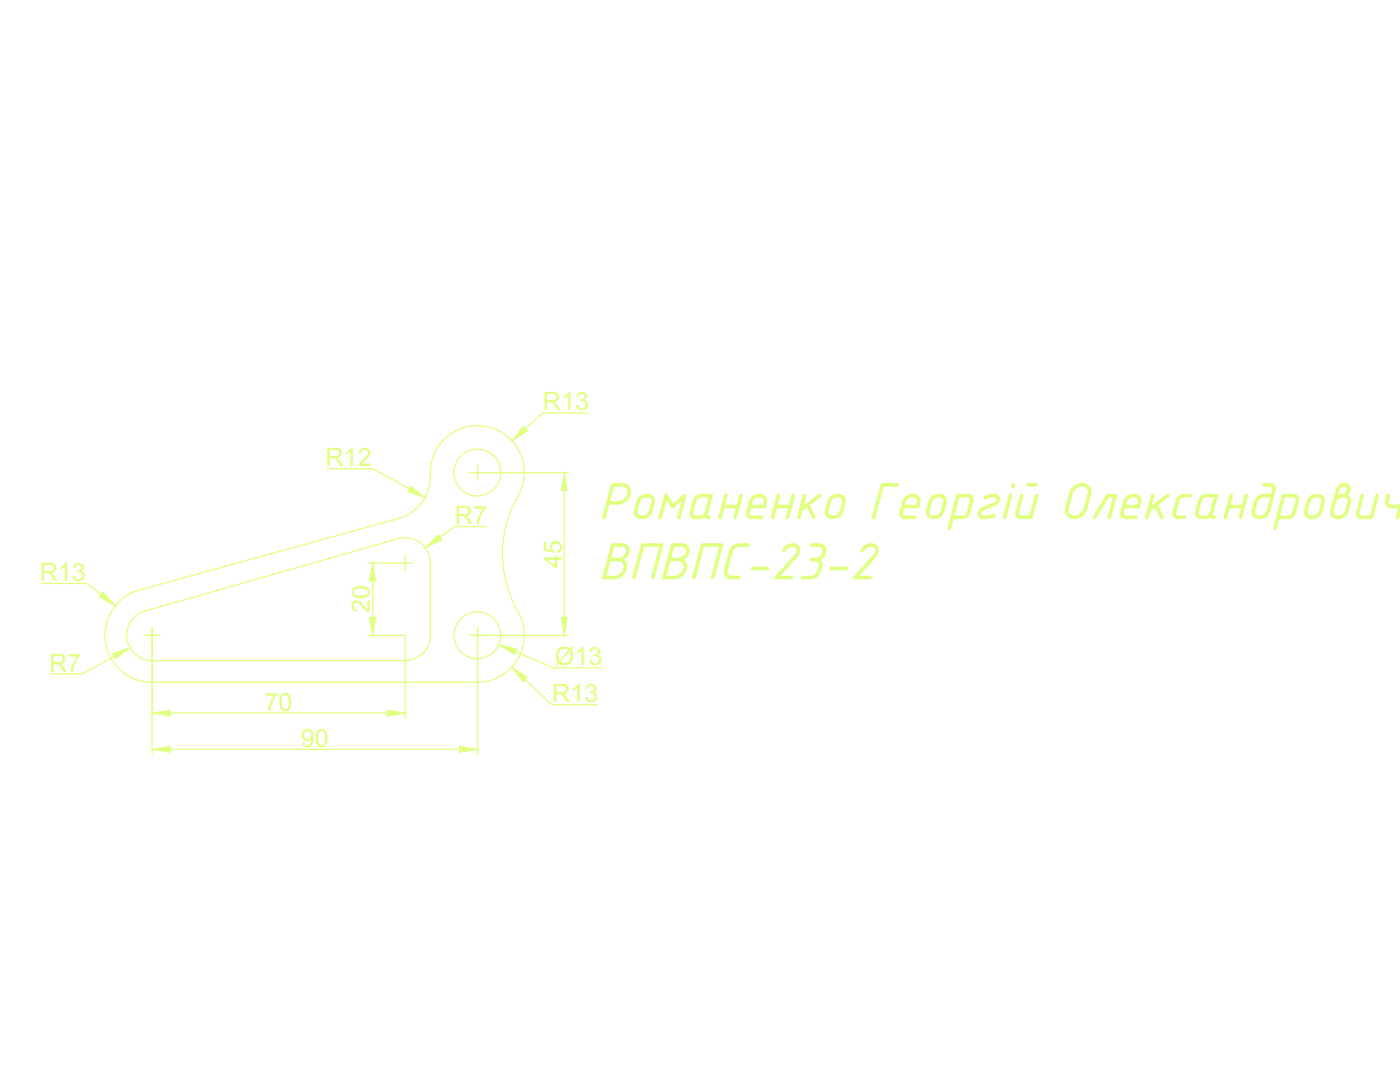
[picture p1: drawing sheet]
<svg xmlns="http://www.w3.org/2000/svg" width="279mm" height="216mm" viewBox="0 0 279 216" stroke-linecap="round" stroke-linejoin="round" font-family="sans-serif">
<!-- layer: 0 -->
<g fill="none" stroke="#dfff7f" stroke-width=".25">
<path d="M65.3 93.5h9.1l7.3 4M85.9 94.6a8.7 8.7 0 0 1-6.4 8.8M85.9 94.6a9.4 9.4 0 0 1 11.7-9.4 9.4 9.4 0 0 1 5.8 13.8 23 23 0 0 0 0 23.1M93.6 94.3h19.9M95.3 92.7v3.2M112.6 97.9v25.3M117.3 82.4h-9l-3.4 3.1M8.3 116.4h9.1l2.8 2.3M73.4 112.4h7.5M74.4 116v7.2M79.2 112.4h3.3M79.4 107.5a5.1 5.1 0 0 1 6.5 4.8"/>
<path d="M79.5 107.5l-50.5 14.4M79.6 103.5l-51.8 14.2a9.4 9.4 0 0 0-6.8 10.3 9.4 9.4 0 0 0 9.3 8.1h65a9.4 9.4 0 0 0 8.1-14M80.9 110.7v3.3M85.9 112.4v14.4a5.1 5.1 0 0 1-5.1 5M97 105.1h-6.3l-2.9 2.1M22.8 131l-6.4 3.5h-6.2M28.7 126.8h3.3M28.9 121.9a5.1 5.1 0 0 0-3.6 5.6 5.1 5.1 0 0 0 5 4.3h50.6M30.4 126.8h.1M30.4 125.2v25.2M73.4 126.8h7.5v16.4M93.7 126.8h19.8"/>
<path d="M95.3 125.2v25.2M102.9 130l7.5 3.3h9.6M104.8 135.6l5.4 5h9M34 142.3h43.3M34 149.5h57.7"/>
<circle cx="95.3" cy="94.3" r="4.7"/>
<circle cx="95.3" cy="126.8" r="4.7"/>
</g>
<g fill="#dfff7f" stroke="#dfff7f" stroke-width=".2">
<path d="M20.6 118.2l2.4 2.7-3.2-1.8z"/>
<path d="M22.5 130.4l3.4-1.2-2.9 2.3z"/>
<path d="M77.3 141.7l3.6 .6-3.6 .6z"/>
<path d="M30.4 142.3l3.6-.6v1.2z"/>
<path d="M91.7 148.9l3.6 .6-3.6 .6z"/>
<path d="M30.4 149.5l3.6-.6v1.2z"/>
<path d="M74.4 112.4l.6 3.6h-1.3z"/>
<path d="M73.7 123.2h1.3l-.6 3.6z"/>
<path d="M104.4 85.1l.9 .9-3.1 2z"/>
<path d="M82 97l2.8 2.3-3.4-1.2z"/>
<path d="M87.5 106.7l.7 1-3.3 1.6z"/>
<path d="M112 123.2h1.2l-.6 3.6z"/>
<path d="M112.6 94.3l.6 3.6h-1.2z"/>
<path d="M102.2 133.2l3 2-.8 .9z"/>
<path d="M99.6 128.7l3.6 .8-.5 1.1z"/>
</g>
<g font-size="11.2" fill="#dfff7f">
<text x="119.3" y="103.6">Романенко Георгій Олександрович</text>
<text x="119.3" y="115.6">ВПВПС-23-2</text>
</g>
<g font-size="5" fill="#dfff7f">
<text x="108.3" y="81.9">R13</text>
<text x="64.9" y="93">R12</text>
<text x="90.8" y="104.6">R7</text>
<text x="112.1" y="113.3" transform="rotate(-90 112.1 113.3)">45</text>
<text x="7.9" y="115.9">R13</text>
<text x="73.8" y="122.3" transform="rotate(-90 73.8 122.3)">20</text>
<text x="9.8" y="134">R7</text>
<text x="110.7" y="132.6">Ø13</text>
<text x="52.8" y="141.8">70</text>
<text x="110.2" y="140.1">R13</text>
<text x="60" y="149">90</text>
</g>
</svg>
